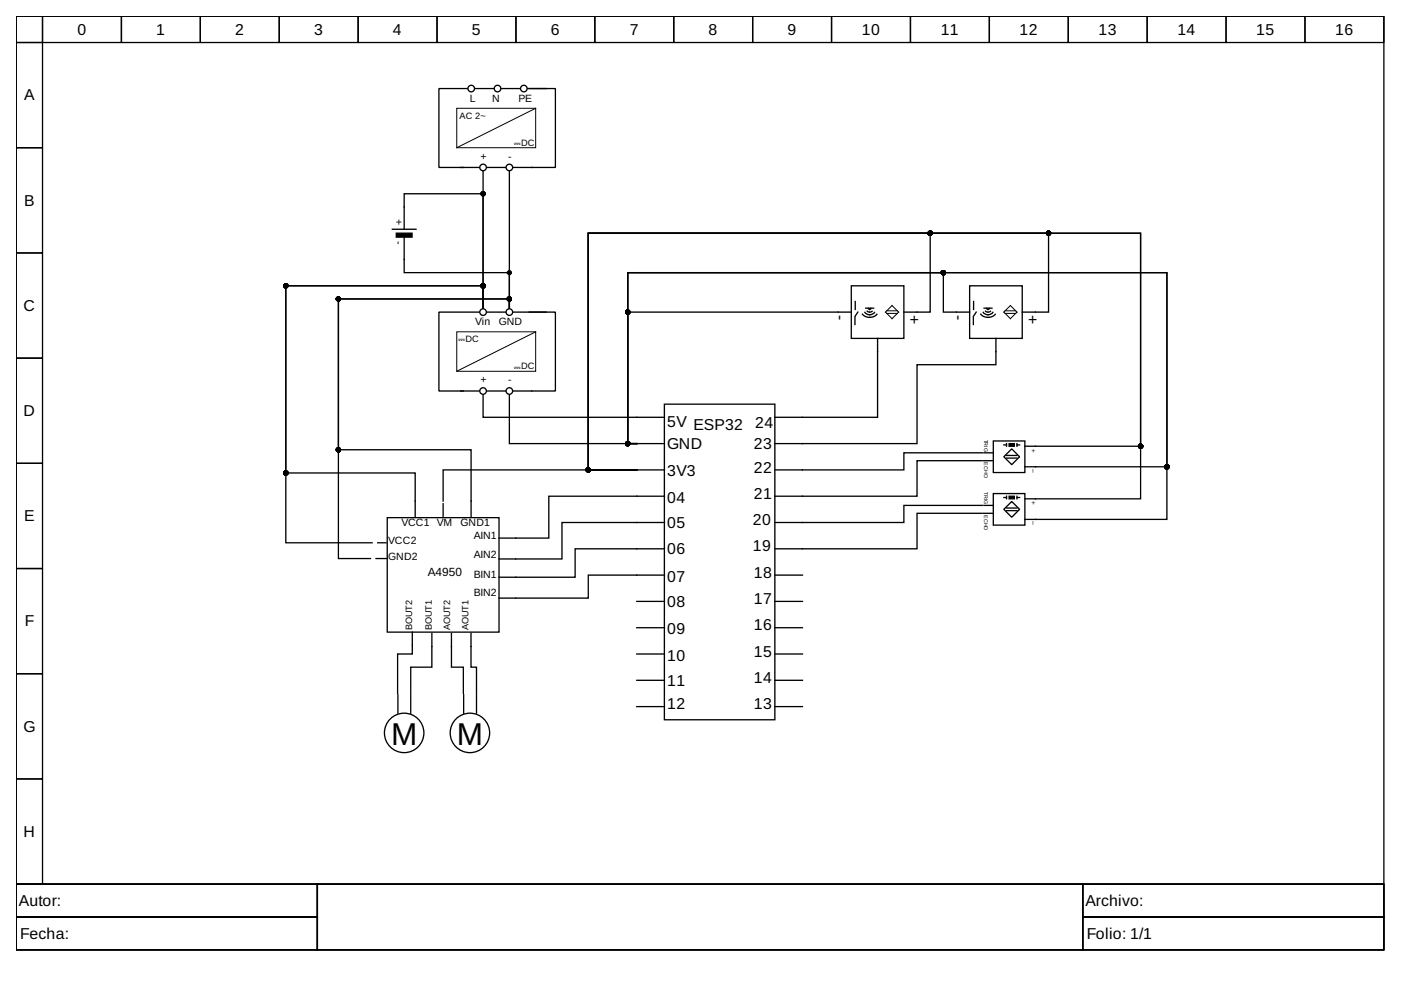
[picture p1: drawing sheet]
<svg xmlns="http://www.w3.org/2000/svg" width="297mm" height="210mm" viewBox="0 0 297 210" stroke-linecap="round" stroke-linejoin="round" font-family="sans-serif">
<g fill="none" stroke="#000" stroke-width=".28">
<path d="M3.4 3.4h290v184.1h-290zM3.4 3.4h5.6v5.6h-5.6zM3.4 9h5.6v22.3h-5.6zM9 3.4h16.7v5.6h-16.7zM25.7 3.4h16.8v5.6h-16.8zM42.5 3.4h16.7v5.6h-16.7zM59.2 3.4h16.7v5.6h-16.7zM75.9 3.4h16.8v5.6h-16.8zM92.7 3.4h16.7v5.6h-16.7zM99.1 18.8h-6v16.7h5.1M100.7 18.8h3.9M106.3 18.8h3.9"/>
<path d="M109.4 3.4h16.7v5.6h-16.7zM111.9 18.8h3.9M112.2 18.8h5.6v16.7h-9M126.1 3.4h16.7v5.6h-16.7zM142.8 3.4h16.8v5.6h-16.8zM159.6 3.4h16.7v5.6h-16.7zM176.3 3.4h16.7v5.6h-16.7zM193 3.4h16.8v5.6h-16.8zM209.8 3.4h16.7v5.6h-16.7zM226.5 3.4h16.7v5.6h-16.7zM243.2 3.4h16.8v5.6h-16.8zM260 3.4h16.7v5.6h-16.7z"/>
<path d="M276.7 3.4h16.7v5.6h-16.7zM3.4 31.3h5.6v22.3h-5.6zM97.7 35.5h3.9M102.4 36.3v29M103.3 35.5h3.9M108 36.3v29M3.4 53.6h5.6v22.3h-5.6zM83.2 48.6h5M85.7 48.6v-7.5h16.7v24.2M85.7 50.3v7.5h22.3v7.5M3.4 75.9h5.6v22.3h-5.6zM101.6 66.2h-8.5v16.7h5.1"/>
<path d="M102.4 65.3v-4.7h-41.8v39.7h27.4v9.3M102.4 65.3v-4.7h-41.8v54.5h18.3M103.3 66.2h3.9M108 65.3v-1.9h-36.3v55h6.8M108 65.3v-1.9h-36.3v32h28.2v14.2M108.8 66.2h7M112.2 66.2h5.6v16.7h-9M180.5 60.6h11.1v11.1h-11.1zM180.5 66.2h-47.4v27.9h1.9M181.3 67.2v1.6M181.3 63.9v1.7M181.9 66.2l-.6 .8"/>
<path d="M182.8 66.6l.8 .6 .8 .1M183.4 66.2a1.29 1.29 0 0 0 2 0M183.6 65.3h1.6M183.9 66l.4 .2M184.1 65.4l.3 .2M184.7 65.4l-.3 .2M184.9 66l-.5 .2M185.9 66.6l-.8 .6-.7 .1M186.1 71.7v16.8h-21.8M191.6 66.2h5.6v-16.8h-72.5v50.2h10.3M205.6 60.6h11.1v11.1h-11.1zM205.6 66.2h-5.6v-8.4h-66.9v36.3h1.9"/>
<path d="M206.4 67.2v1.6M206.4 63.9v1.7M207 66.2l-.6 .8M207.9 66.6a2.09 2.09 0 0 0 3.1 0M208.5 66.2a1.29 1.29 0 0 0 2 0M208.6 65.3h1.7M208.9 66l.5 .2M209.2 65.4l.3 .2 .3-.2M210 66l-.5 .2M211.2 71.7v5.6h-16.8v16.8h-30.1M216.7 66.2h5.6v-16.8h-97.6v50.2h10.3M3.4 98.2h5.6v22.3h-5.6z"/>
<path d="M97.7 82.9h3.9M102.4 83.7v4.8h38.5M103.3 82.9h3.9M108 83.7v10.4h27M135 99.6h-41v6.6M135 94.1h-1.9v-36.3h114.3v52.3h-30.1M135 94.1h-1.9v-36.3h114.3v41.2h-30.1M135 99.6h-10.3v-50.2h117.1v56.4h-24.5M135 99.6h5.9M135 94.1h5.9M140.9 85.7h23.4v66.9h-23.4zM208.2 97.7h-13.8v7.5h-30.1"/>
<path d="M208.4 96h-16.8v3.6h-27.3M208.5 97.7h2M208.6 96h2M210.6 93.5h6.7v6.7h-6.7zM212.8 94.3h.6M213.4 97.1h2.2M213.4 96.6h2.2M213.4 94v.6M214.5 95.2l1.7 1.6-1.7 1.7-1.7-1.7zM215.6 94.3h.6M215.6 94.1v.5M217.3 94.6h24.5v-45.2h-117.1v50.2h10.3"/>
<path d="M79.7 118.4h2.4M80.1 115.1h1.8M82.1 109.8h23.7v24.2h-23.7zM94 106.8v2.8M140.9 105.2h-24.5v8.9h-10.6M140.9 110.8h-21.8v7.7h-13.3M140.9 116.4h-19v6h-16.1M208.2 108.8h-13.8v7.6h-30.1M208.4 107.2h-16.8v3.6h-27.3M208.5 108.8h2M208.6 107.2h2M210.6 104.6h6.7v6.7h-6.7z"/>
<path d="M212.8 105.5h.6M213.4 108.3h2.2M213.4 107.7h2.2M213.4 105.2v.6M214.5 106.3l1.7 1.7-1.7 1.7-1.7-1.7zM215.6 105.2v.6M215.6 105.5h.6M3.4 120.5h5.6v22.3h-5.6zM87.4 134v4.7h-3.1v8.3M91.6 137.1v4.4h-4.5v5.5M91.6 134.3v2.8M95.7 134.3v7.2h2.5v5.5"/>
<path d="M99.9 134.3v7.2h1.1v5.5M135 127.5h5.9M135 133.1h5.9M135 138.7h5.9M140.9 121.9h-16.2v4.9h-18.9M164.3 121.9h5.8M164.3 127.5h5.8M164.3 133.1h5.8M164.3 138.7h5.8M3.4 142.8h5.6v22.4h-5.6zM84.4 147.3v3.9M87.1 147.3v3.9"/>
<path d="M98.3 147.3v3.9M101 147.3v3.9M135 144.2h5.9M135 149.8h5.9M164.3 144.2h5.8M164.3 149.8h5.8M3.4 165.2h5.6v22.3h-5.6zM3.4 187.5h290v13.9h-290zM3.4 187.5h63.9v6.9h-63.9zM3.4 194.4h63.9v7h-63.9zM67.3 187.5h162.3v13.9h-162.3zM229.6 187.5h63.8v6.9h-63.8z"/>
<path d="M229.6 194.4h63.8v7h-63.8z"/>
<circle cx="99.9" cy="18.8" r=".7"/>
<circle cx="105.5" cy="18.8" r=".7"/>
<circle cx="111.1" cy="18.8" r=".7"/>
<circle cx="102.4" cy="35.5" r=".7"/>
<circle cx="108" cy="35.5" r=".7"/>
<circle cx="102.4" cy="66.2" r=".7"/>
<circle cx="108" cy="66.2" r=".7"/>
<circle cx="102.4" cy="82.9" r=".7"/>
<circle cx="108" cy="82.9" r=".7"/>
<circle cx="85.7" cy="155.4" r="4.2"/>
<circle cx="99.6" cy="155.4" r="4.2"/>
</g>
<path d="M96.8 23h16.8v8.3h-16.8zM113.6 23l-16.8 8.3M96.8 70.4h16.8v8.3h-16.8zM113.6 70.4l-16.8 8.3M188 65.9h2.2M188 66.5h2.2M189.1 64.8l1.4 1.4-1.4 1.4-1.4-1.4zM212.8 66.2l1.4-1.4 1.4 1.4-1.4 1.4zM213.1 65.9h2.2M213.1 66.5h2.2" fill="none" stroke="#000" stroke-width=".21"/>
<g fill="#000" stroke="#000" stroke-width=".28">
<path d="M84 49.4h3.4v.9h-3.4z" fill-rule="evenodd"/>
<path d="M213.9 94.1h1.2v.5h-1.2z" fill-rule="evenodd"/>
<path d="M213.9 105.2h1.2v.6h-1.2z" fill-rule="evenodd"/>
<circle cx="102.4" cy="41.1" r=".42"/>
<circle cx="108" cy="57.8" r=".42"/>
<circle cx="197.2" cy="49.4" r=".42"/>
<circle cx="200" cy="57.8" r=".42"/>
<circle cx="222.3" cy="49.4" r=".42"/>
<circle cx="60.6" cy="60.6" r=".42"/>
<circle cx="71.7" cy="63.4" r=".42"/>
<circle cx="102.4" cy="60.6" r=".42"/>
<circle cx="108" cy="63.4" r=".42"/>
<circle cx="133.1" cy="66.2" r=".42"/>
<circle cx="71.7" cy="95.4" r=".42"/>
<circle cx="124.7" cy="99.6" r=".42"/>
<circle cx="133.1" cy="94.1" r=".42"/>
<circle cx="241.8" cy="94.6" r=".42"/>
<circle cx="247.4" cy="99" r=".42"/>
<circle cx="60.6" cy="100.3" r=".42"/>
</g>
<g font-size="6.7">
<text x="82.9" y="157.9">M</text>
<text x="96.8" y="157.9">M</text>
</g>
<g font-size="3.3">
<text x="16.4" y="7.3">0</text>
<text x="33.1" y="7.3">1</text>
<text x="49.9" y="7.3">2</text>
<text x="66.6" y="7.3">3</text>
<text x="83.3" y="7.3">4</text>
<text x="100" y="7.3">5</text>
<text x="116.8" y="7.3">6</text>
<text x="133.5" y="7.3">7</text>
<text x="150.2" y="7.3">8</text>
<text x="167" y="7.3">9</text>
<text x="182.7" y="7.3">10</text>
<text x="199.4" y="7.3">11</text>
<text x="216.2" y="7.3">12</text>
<text x="232.9" y="7.3">13</text>
<text x="249.6" y="7.3">14</text>
<text x="266.4" y="7.3">15</text>
<text x="283.1" y="7.3">16</text>
<text x="5.1" y="21.3">A</text>
<text x="5.1" y="43.6">B</text>
<text x="5" y="65.9">C</text>
<text x="177.1" y="66.7" transform="rotate(90 177.1 66.7)">-</text>
<text x="192.8" y="66.7" transform="rotate(90 192.8 66.7)">+</text>
<text x="202.2" y="66.7" transform="rotate(90 202.2 66.7)">-</text>
<text x="217.8" y="66.7" transform="rotate(90 217.8 66.7)">+</text>
<text x="5" y="88.2">D</text>
<text x="141.4" y="95.2">GND</text>
<text x="141.5" y="90.4">5V</text>
<text x="147" y="91.3">ESP32</text>
<text x="159.9" y="95.2">23</text>
<text x="160.1" y="90.7">24</text>
<text x="141.4" y="101">3V3</text>
<text x="159.9" y="100.2">22</text>
<text x="141.4" y="106.6">04</text>
<text x="159.9" y="105.8">21</text>
<text x="5.1" y="110.5">E</text>
<text x="141.4" y="111.9">05</text>
<text x="159.6" y="111.3">20</text>
<text x="141.4" y="117.5">06</text>
<text x="159.6" y="116.9">19</text>
<text x="141.4" y="123.3">07</text>
<text x="159.9" y="122.5">18</text>
<text x="141.4" y="128.6">08</text>
<text x="159.9" y="128.1">17</text>
<text x="5.3" y="132.8">F</text>
<text x="141.4" y="134.5">09</text>
<text x="159.9" y="133.6">16</text>
<text x="141.4" y="140.1">10</text>
<text x="159.9" y="139.2">15</text>
<text x="141.5" y="145.4">11</text>
<text x="159.9" y="144.8">14</text>
<text x="5" y="155.1">G</text>
<text x="141.5" y="150.4">12</text>
<text x="159.9" y="150.4">13</text>
<text x="5" y="177.4">H</text>
<text x="4" y="192.1">Autor:</text>
<text x="230.1" y="192.1">Archivo:</text>
<text x="4.3" y="199">Fecha:</text>
<text x="230.4" y="199">Folio: 1/1</text>
</g>
<text font-size="2.5" x="90.7" y="122">A4950</text>
<g font-size="2.2">
<text x="99.6" y="21.6">L</text>
<text x="104.4" y="21.6">N</text>
<text x="109.9" y="21.6">PE</text>
<text x="101.9" y="33.8">+</text>
<text x="107.7" y="33.8">-</text>
<text x="83.8" y="46.4" transform="rotate(90 83.8 46.4)">+</text>
<text x="83.8" y="51.1" transform="rotate(90 83.8 51.1)">-</text>
<text x="100.7" y="69">Vin</text>
<text x="105.8" y="69">GND</text>
<text x="101.9" y="81.2">+</text>
<text x="107.7" y="81.2">-</text>
<text x="85.1" y="111.4">VCC1 VM</text>
<text x="97.7" y="111.4">GND1</text>
<text x="82.3" y="115.3">VCC2</text>
<text x="82.3" y="118.7">GND2</text>
<text x="100.5" y="114.2">AIN1</text>
<text x="100.5" y="118.4">AIN2</text>
<text x="100.5" y="122.6">BIN1</text>
<text x="100.5" y="126.4">BIN2</text>
</g>
<g font-size="2">
<text x="97.4" y="25.2">AC 2~</text>
<text x="108.8" y="31.2">⎓DC</text>
<text x="97" y="72.8">⎓DC</text>
<text x="108.8" y="78.6">⎓DC</text>
<text x="87.4" y="133.6" transform="rotate(-90 87.4 133.6)">BOUT2</text>
<text x="91.5" y="133.6" transform="rotate(-90 91.5 133.6)">BOUT1</text>
<text x="95.4" y="133.6" transform="rotate(-90 95.4 133.6)">AOUT2</text>
<text x="99.4" y="133.6" transform="rotate(-90 99.4 133.6)">AOUT1</text>
</g>
<g font-size="1.4">
<text x="218.7" y="96">+</text>
<text x="219.2" y="99.4" transform="rotate(90 219.2 99.4)">_</text>
<text x="218.7" y="107.2">+</text>
<text x="219.2" y="110.5" transform="rotate(90 219.2 110.5)">_</text>
</g>
<g font-size="1.1">
<text x="208.6" y="93.2" transform="rotate(90 208.6 93.2)">TRIG</text>
<text x="208.6" y="98" transform="rotate(90 208.6 98)">ECHO</text>
<text x="208.6" y="104.4" transform="rotate(90 208.6 104.4)">TRIG</text>
<text x="208.6" y="109.1" transform="rotate(90 208.6 109.1)">ECHO</text>
</g>
</svg>
